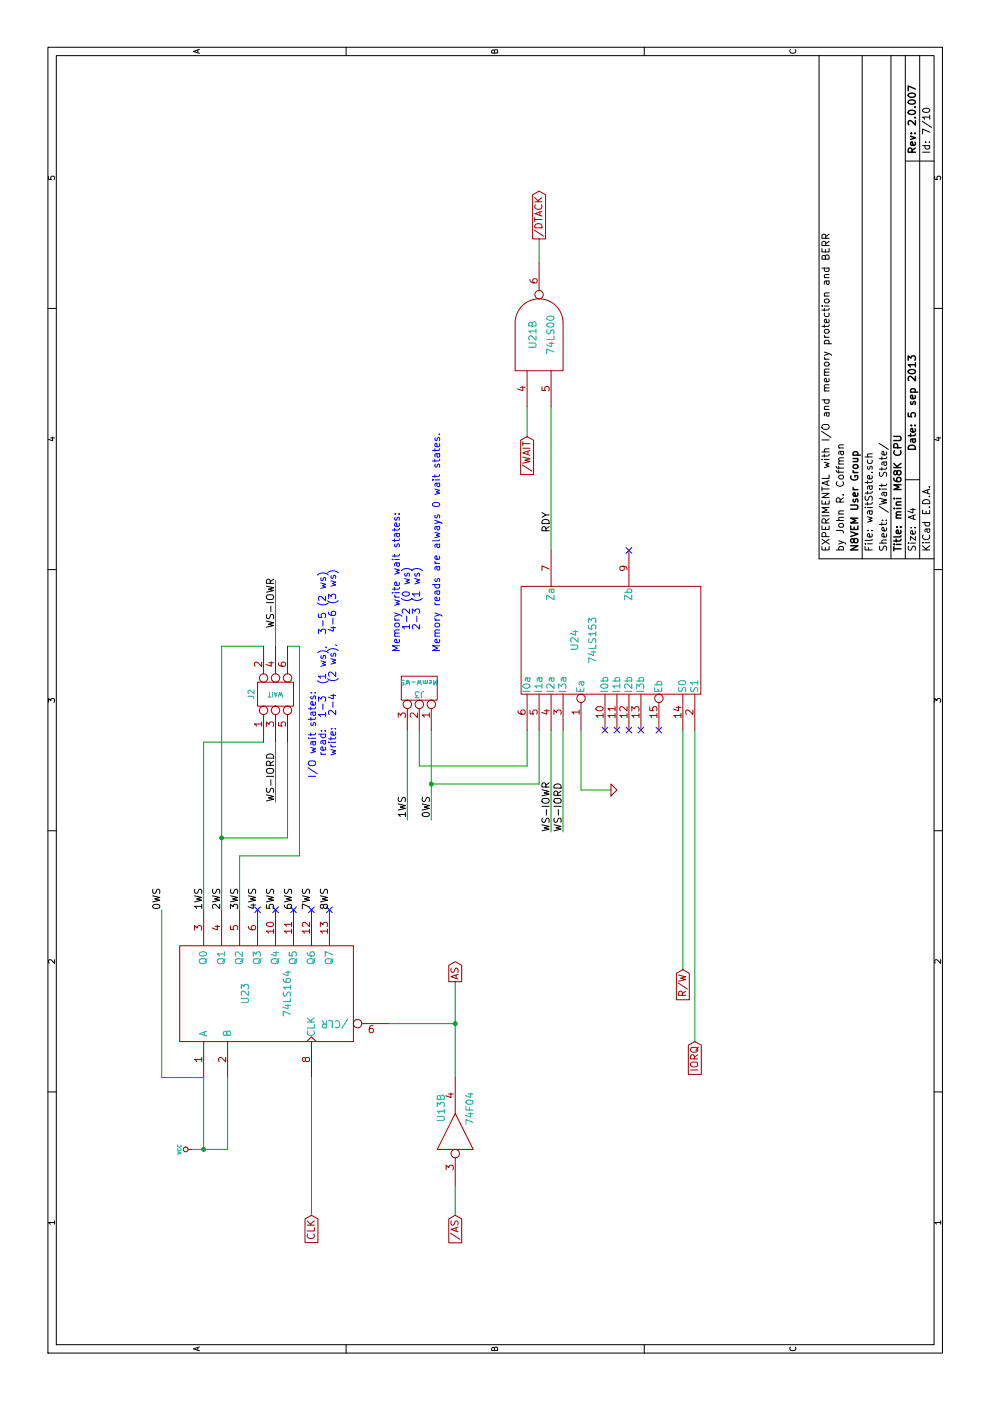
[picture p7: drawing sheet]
EESchema Schematic File Version 4
LIBS:babyM68K-cache
EELAYER 29 0
EELAYER END
$Descr A4 11693 8268
encoding utf-8
Sheet 7 10
Title "mini M68K CPU"
Date "5 sep 2013"
Rev "2.0.007"
Comp "N8VEM User Group"
Comment1 "by John R. Coffman"
Comment2 "EXPERIMENTAL with I/O and memory protection and BERR"
Comment3 ""
Comment4 ""
$EndDescr
$Comp
L babyM68K-rescue:74LS164 U23
U 1 1
P 3400 2200
F 0 "U23" H 3400 2350 60  0000 C CNN
F 1 "74LS164" H 3400 2000 60  0000 C CNN
F 2 "" H 3400 2200 50  0001 C CNN
F 3 "" H 3400 2200 50  0001 C CNN
	1    3400 2200
	1    0    0    -1  
$EndComp
Wire Wire Line
	4100 1850 6300 1850
Wire Wire Line
	9700 4500 9500 4500
Wire Wire Line
	6300 2400 6300 2500
Wire Wire Line
	6300 2500 4550 2500
Wire Wire Line
	4550 2500 4550 2000
Wire Wire Line
	6300 1850 6300 2200
Wire Wire Line
	6850 2300 6300 2300
Connection ~ 5150 3600
Wire Wire Line
	5150 3600 5150 4500
Wire Wire Line
	5150 4500 5600 4500
Wire Wire Line
	5600 4400 5300 4400
Wire Wire Line
	5300 4400 5300 3500
Wire Wire Line
	5300 3500 5600 3500
Wire Wire Line
	5600 4600 4750 4600
Wire Wire Line
	4100 1700 5500 1700
Wire Wire Line
	3000 5800 5600 5800
Wire Wire Line
	4100 1350 2700 1350
Wire Wire Line
	2700 1350 2700 1700
Wire Wire Line
	2100 1600 2100 1900
Wire Wire Line
	2100 1900 2700 1900
Wire Wire Line
	1550 3800 1800 3800
Wire Wire Line
	2700 3800 3500 3800
Wire Wire Line
	3150 3250 3150 3800
Connection ~ 3150 3800
Wire Wire Line
	1550 2600 2700 2600
Wire Wire Line
	2700 1700 2100 1700
Connection ~ 2100 1700
Wire Wire Line
	5600 5700 3600 5700
Wire Wire Line
	5600 4850 5100 4850
Wire Wire Line
	5100 4850 5100 5100
Wire Wire Line
	5600 4700 4750 4700
Wire Wire Line
	5500 2300 5000 2300
Wire Wire Line
	4550 2000 4100 2000
Wire Wire Line
	4850 3600 5600 3600
Wire Wire Line
	4850 3400 5600 3400
Wire Wire Line
	5500 1700 5500 2200
Wire Wire Line
	5500 2400 4700 2400
Wire Wire Line
	4700 2400 4700 1850
Connection ~ 4700 1850
Wire Wire Line
	7100 4600 8300 4600
Wire Wire Line
	8050 4400 8300 4400
Text Notes 6250 3350 0    60   ~ 0
Memory write wait states:\n    1-2 (0 ws)\n    2-3 (1 ws)\n\nMemory reads are always 0 wait states.\n
Text Label 7250 4600 0    60   ~ 0
RDY
Text GLabel 8050 4400 0    60   Input ~ 0
/WAIT
Text GLabel 9700 4500 2    60   Output ~ 0
/DTACK
$Comp
L babyM68K-rescue:74LS00 U21
U 2 1
P 8900 4500
F 0 "U21" H 8900 4550 60  0000 C CNN
F 1 "74LS00" H 8900 4400 60  0000 C CNN
F 2 "" H 8900 4500 50  0001 C CNN
F 3 "" H 8900 4500 50  0001 C CNN
	2    8900 4500
	1    0    0    -1  
$EndComp
Text Label 5050 3400 2    60   ~ 0
1WS
$Comp
L babyM68K-rescue:CONN_3 J3
U 1 1
P 5950 3500
F 0 "J3" V 5900 3500 50  0000 C CNN
F 1 "MemW-WS" V 6000 3500 40  0000 C CNN
F 2 "" H 5950 3500 50  0001 C CNN
F 3 "" H 5950 3500 50  0001 C CNN
	1    5950 3500
	1    0    0    1   
$EndComp
Text Notes 5200 2650 0    60   ~ 0
I/O wait states:  \n    read:  1-3  (1 ws),  3-5 (2 ws)\n    write:  2-4  (2 ws),  4-6 (3 ws)\n
Text Label 6450 2300 0    60   ~ 0
WS-IOWR
Text Label 5000 2300 0    60   ~ 0
WS-IORD
Text Label 4750 4600 0    60   ~ 0
WS-IOWR
Text Label 4750 4700 0    60   ~ 0
WS-IORD
$Comp
L babyM68K-rescue:GND #PWR015
U 1 1
P 5100 5100
F 0 "#PWR015" H 5100 5100 30  0001 C CNN
F 1 "GND" H 5100 5030 30  0001 C CNN
F 2 "" H 5100 5100 50  0001 C CNN
F 3 "" H 5100 5100 50  0001 C CNN
	1    5100 5100
	1    0    0    -1  
$EndComp
Text Label 5050 3600 2    60   ~ 0
0WS
NoConn ~ 7100 5250
NoConn ~ 5600 5050
NoConn ~ 5600 5150
NoConn ~ 5600 5250
NoConn ~ 5600 5350
NoConn ~ 5600 5500
Text GLabel 3000 5800 0    60   Input ~ 0
IORQ
Text GLabel 3600 5700 0    60   Input ~ 0
R/W
NoConn ~ 4100 2150
NoConn ~ 4100 2300
NoConn ~ 4100 2450
NoConn ~ 4100 2600
NoConn ~ 4100 2750
Text Label 4100 2600 0    60   ~ 0
7WS
Text Label 4100 2450 0    60   ~ 0
6WS
Text Label 4100 2300 0    60   ~ 0
5WS
Text Label 4100 2150 0    60   ~ 0
4WS
Text Label 4100 2750 0    60   ~ 0
8WS
Text Label 4100 2000 0    60   ~ 0
3WS
Text Label 4100 1850 0    60   ~ 0
2WS
Text Label 4100 1700 0    60   ~ 0
1WS
Text Label 4100 1350 0    60   ~ 0
0WS
$Comp
L babyM68K-rescue:VCC #PWR016
U 1 1
P 2100 1600
F 0 "#PWR016" H 2100 1700 30  0001 C CNN
F 1 "VCC" H 2100 1700 30  0000 C CNN
F 2 "" H 2100 1600 50  0001 C CNN
F 3 "" H 2100 1600 50  0001 C CNN
	1    2100 1600
	1    0    0    -1  
$EndComp
Text GLabel 1550 2600 0    60   Input ~ 0
CLK
Text GLabel 1550 3800 0    60   Input ~ 0
/AS
Text GLabel 3500 3800 2    60   Output ~ 0
AS
$Comp
L babyM68K-rescue:74F04 U13
U 2 2
P 2250 3800
F 0 "U13" H 2445 3915 60  0000 C CNN
F 1 "74F04" H 2440 3675 60  0000 C CNN
F 2 "" H 2250 3800 50  0001 C CNN
F 3 "" H 2250 3800 50  0001 C CNN
	2    2250 3800
	1    0    0    -1  
$EndComp
$Comp
L babyM68K-rescue:74LS153 U24
U 1 1
P 6350 5100
F 0 "U24" H 6350 5400 60  0000 C CNN
F 1 "74LS153" H 6350 5250 60  0000 C CNN
F 2 "" H 6350 5100 50  0001 C CNN
F 3 "" H 6350 5100 50  0001 C CNN
	1    6350 5100
	1    0    0    -1  
$EndComp
$Comp
L babyM68K-rescue:CONN_3X2 J2
U 1 1
P 5900 2350
F 0 "J2" H 5900 2600 50  0000 C CNN
F 1 "WAIT" V 5900 2400 40  0000 C CNN
F 2 "" H 5900 2350 50  0001 C CNN
F 3 "" H 5900 2350 50  0001 C CNN
	1    5900 2350
	1    0    0    -1  
$EndComp
$EndSCHEMATC
